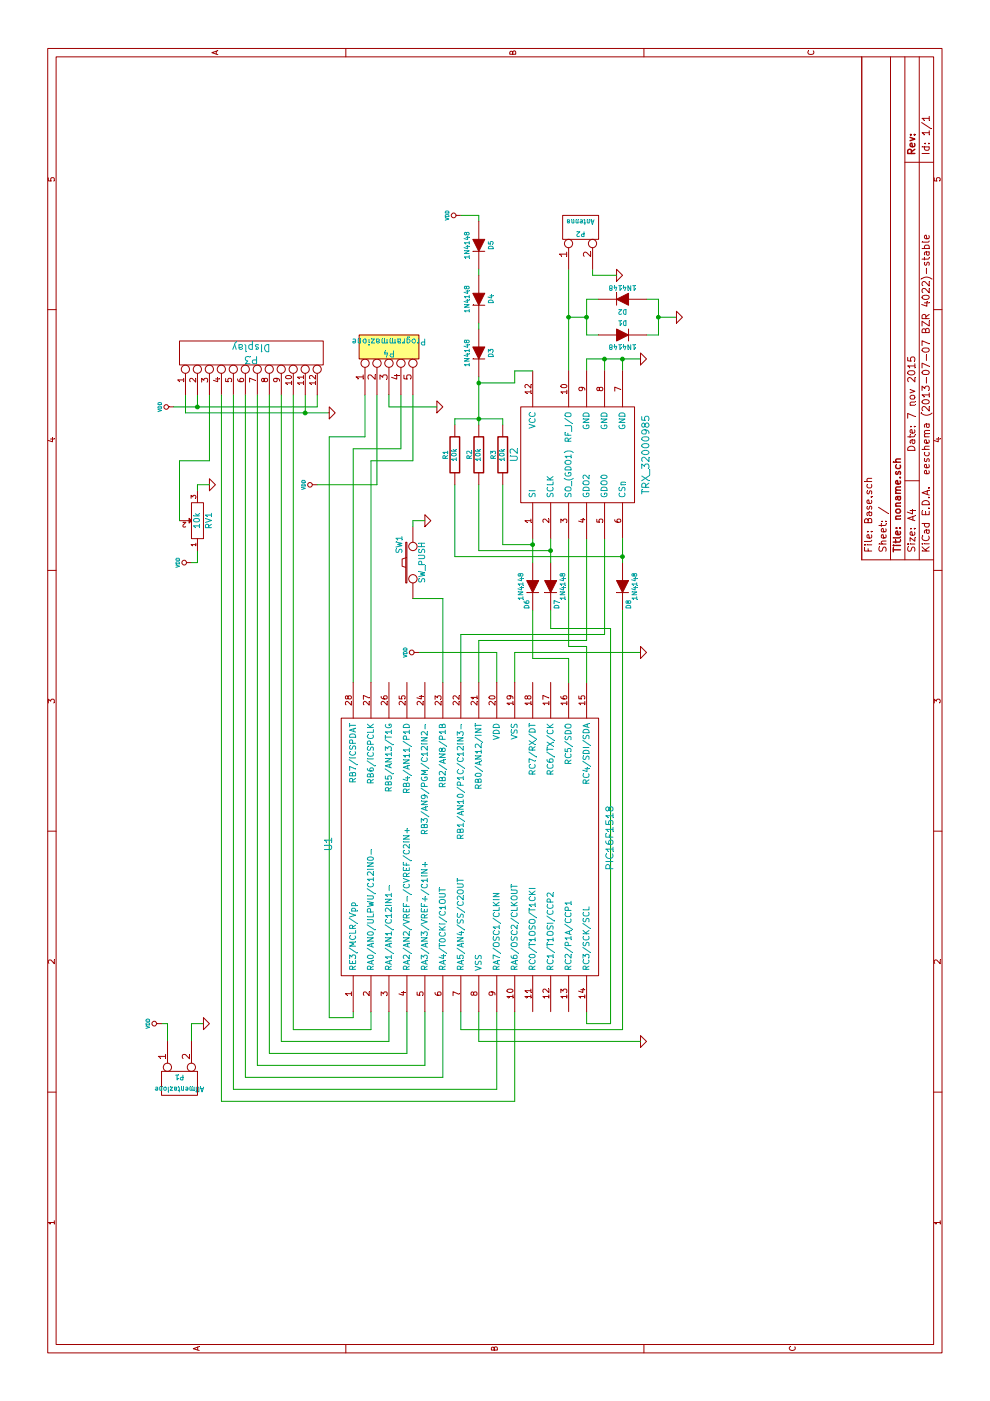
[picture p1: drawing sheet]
EESchema Schematic File Version 2
LIBS:power
LIBS:device
LIBS:transistors
LIBS:conn
LIBS:linear
LIBS:regul
LIBS:74xx
LIBS:cmos4000
LIBS:adc-dac
LIBS:memory
LIBS:xilinx
LIBS:special
LIBS:microcontrollers
LIBS:dsp
LIBS:microchip
LIBS:analog_switches
LIBS:motorola
LIBS:texas
LIBS:intel
LIBS:audio
LIBS:interface
LIBS:digital-audio
LIBS:philips
LIBS:display
LIBS:cypress
LIBS:siliconi
LIBS:opto
LIBS:atmel
LIBS:contrib
LIBS:valves
LIBS:Base-cache
EELAYER 27 0
EELAYER END
$Descr A4 11693 8268
encoding utf-8
Sheet 1 1
Title "noname.sch"
Date "7 nov 2015"
Rev ""
Comp ""
Comment1 ""
Comment2 ""
Comment3 ""
Comment4 ""
$EndDescr
Connection ~ 8250 2550
Wire Wire Line
	8400 2550 8250 2550
Wire Wire Line
	8300 1650 8400 1650
Wire Wire Line
	7000 1650 7100 1650
Wire Wire Line
	6400 5050 7200 5050
Connection ~ 9050 4900
Wire Wire Line
	9400 4950 9450 4950
Wire Wire Line
	9200 4900 9200 5000
Wire Wire Line
	8900 4900 9200 4900
Wire Wire Line
	8900 4900 8900 5000
Wire Wire Line
	3150 1700 3150 1600
Wire Wire Line
	3150 1600 3000 1600
Connection ~ 8700 5200
Wire Wire Line
	8700 5200 8600 5200
Wire Wire Line
	8700 4900 8700 5350
Wire Wire Line
	8700 4900 8600 4900
Wire Wire Line
	6450 4600 6450 5100
Wire Wire Line
	6450 5100 3150 5100
Wire Wire Line
	3150 5100 3150 4900
Wire Wire Line
	3150 4900 3250 4900
Wire Wire Line
	3250 3850 3100 3850
Wire Wire Line
	3100 3850 3100 5200
Wire Wire Line
	6000 4300 6250 4300
Wire Wire Line
	6250 4300 6250 5350
Wire Wire Line
	8600 5050 8700 5050
Connection ~ 8700 5050
Wire Wire Line
	6000 4150 6250 4150
Wire Wire Line
	6350 4900 7200 4900
Wire Wire Line
	3000 1400 3150 1400
Wire Wire Line
	3150 1400 3150 1350
Wire Wire Line
	8600 4750 9450 4750
Wire Wire Line
	8900 5400 8900 5500
Wire Wire Line
	8900 5500 9200 5500
Wire Wire Line
	9200 5500 9200 5400
Wire Wire Line
	9050 5500 9050 5650
Connection ~ 9050 5500
Wire Wire Line
	7850 1750 8400 1750
Wire Wire Line
	8400 1550 8250 1550
Wire Wire Line
	8250 1550 8250 2750
Wire Wire Line
	6250 4150 6250 3500
Wire Wire Line
	8300 2650 8400 2650
Connection ~ 8300 1650
$Comp
L CONN_12 P3
U 1 1
P 8750 2100
F 0 "P3" V 8700 2100 60  0000 C CNN
F 1 "Display" V 8800 2100 60  0000 C CNN
F 2 "" H 8750 2100 60  0001 C CNN
F 3 "" H 8750 2100 60  0001 C CNN
	1    8750 2100
	1    0    0    -1  
$EndComp
$Comp
L POT RV1
U 1 1
P 7350 1650
F 0 "RV1" H 7350 1550 50  0000 C CNN
F 1 "10k" H 7350 1650 50  0000 C CNN
F 2 "" H 7350 1650 60  0001 C CNN
F 3 "" H 7350 1650 60  0001 C CNN
	1    7350 1650
	1    0    0    -1  
$EndComp
$Comp
L GND #PWR?
U 1 1
P 7650 1750
F 0 "#PWR?" H 7650 1750 30  0001 C CNN
F 1 "GND" H 7650 1680 30  0001 C CNN
F 2 "" H 7650 1750 60  0001 C CNN
F 3 "" H 7650 1750 60  0001 C CNN
	1    7650 1750
	1    0    0    -1  
$EndComp
$Comp
L VDD #PWR?
U 1 1
P 7000 1600
F 0 "#PWR?" H 7000 1700 30  0001 C CNN
F 1 "VDD" H 7000 1710 30  0000 C CNN
F 2 "" H 7000 1600 60  0001 C CNN
F 3 "" H 7000 1600 60  0001 C CNN
	1    7000 1600
	1    0    0    -1  
$EndComp
$Comp
L VDD #PWR?
U 1 1
P 8300 1450
F 0 "#PWR?" H 8300 1550 30  0001 C CNN
F 1 "VDD" H 8300 1560 30  0000 C CNN
F 2 "" H 8300 1450 60  0001 C CNN
F 3 "" H 8300 1450 60  0001 C CNN
	1    8300 1450
	1    0    0    -1  
$EndComp
$Comp
L GND #PWR?
U 1 1
P 8250 2750
F 0 "#PWR?" H 8250 2750 30  0001 C CNN
F 1 "GND" H 8250 2680 30  0001 C CNN
F 2 "" H 8250 2750 60  0001 C CNN
F 3 "" H 8250 2750 60  0001 C CNN
	1    8250 2750
	1    0    0    -1  
$EndComp
$Comp
L GND #PWR?
U 1 1
P 9050 5650
F 0 "#PWR?" H 9050 5650 30  0001 C CNN
F 1 "GND" H 9050 5580 30  0001 C CNN
F 2 "" H 9050 5650 60  0001 C CNN
F 3 "" H 9050 5650 60  0001 C CNN
	1    9050 5650
	1    0    0    -1  
$EndComp
$Comp
L DIODE D2
U 1 1
P 9200 5200
F 0 "D2" H 9200 5300 40  0000 C CNN
F 1 "1N4148" H 9200 5100 40  0000 C CNN
F 2 "" H 9200 5200 60  0001 C CNN
F 3 "" H 9200 5200 60  0001 C CNN
	1    9200 5200
	0    -1   -1   0   
$EndComp
$Comp
L DIODE D1
U 1 1
P 8900 5200
F 0 "D1" H 8900 5300 40  0000 C CNN
F 1 "1N4148" H 8900 5100 40  0000 C CNN
F 2 "" H 8900 5200 60  0001 C CNN
F 3 "" H 8900 5200 60  0001 C CNN
	1    8900 5200
	0    1    1    0   
$EndComp
$Comp
L CONN_2 P2
U 1 1
P 9800 4850
F 0 "P2" V 9750 4850 40  0000 C CNN
F 1 "Antenna" V 9850 4850 40  0000 C CNN
F 2 "" H 9800 4850 60  0001 C CNN
F 3 "" H 9800 4850 60  0001 C CNN
	1    9800 4850
	1    0    0    -1  
$EndComp
$Comp
L GND #PWR?
U 1 1
P 3150 1700
F 0 "#PWR?" H 3150 1700 30  0001 C CNN
F 1 "GND" H 3150 1630 30  0001 C CNN
F 2 "" H 3150 1700 60  0001 C CNN
F 3 "" H 3150 1700 60  0001 C CNN
	1    3150 1700
	1    0    0    -1  
$EndComp
$Comp
L VDD #PWR?
U 1 1
P 3150 1350
F 0 "#PWR?" H 3150 1450 30  0001 C CNN
F 1 "VDD" H 3150 1460 30  0000 C CNN
F 2 "" H 3150 1350 60  0001 C CNN
F 3 "" H 3150 1350 60  0001 C CNN
	1    3150 1350
	1    0    0    -1  
$EndComp
$Comp
L CONN_2 P1
U 1 1
P 2650 1500
F 0 "P1" V 2600 1500 40  0000 C CNN
F 1 "Alimentazione" V 2700 1500 40  0000 C CNN
F 2 "" H 2650 1500 60  0001 C CNN
F 3 "" H 2650 1500 60  0001 C CNN
	1    2650 1500
	-1   0    0    -1  
$EndComp
$Comp
L GND #PWR?
U 1 1
P 7350 3550
F 0 "#PWR?" H 7350 3550 30  0001 C CNN
F 1 "GND" H 7350 3480 30  0001 C CNN
F 2 "" H 7350 3550 60  0001 C CNN
F 3 "" H 7350 3550 60  0001 C CNN
	1    7350 3550
	1    0    0    -1  
$EndComp
$Comp
L SW_PUSH SW1
U 1 1
P 7000 3450
F 0 "SW1" H 7150 3560 50  0000 C CNN
F 1 "SW_PUSH" H 7000 3370 50  0000 C CNN
F 2 "" H 7000 3450 60  0001 C CNN
F 3 "" H 7000 3450 60  0001 C CNN
	1    7000 3450
	1    0    0    -1  
$EndComp
$Comp
L VDD #PWR?
U 1 1
P 6250 3500
F 0 "#PWR?" H 6250 3600 30  0001 C CNN
F 1 "VDD" H 6250 3610 30  0000 C CNN
F 2 "" H 6250 3500 60  0001 C CNN
F 3 "" H 6250 3500 60  0001 C CNN
	1    6250 3500
	1    0    0    -1  
$EndComp
$Comp
L GND #PWR?
U 1 1
P 8700 5350
F 0 "#PWR?" H 8700 5350 30  0001 C CNN
F 1 "GND" H 8700 5280 30  0001 C CNN
F 2 "" H 8700 5350 60  0001 C CNN
F 3 "" H 8700 5350 60  0001 C CNN
	1    8700 5350
	1    0    0    -1  
$EndComp
$Comp
L GND #PWR?
U 1 1
P 6250 5350
F 0 "#PWR?" H 6250 5350 30  0001 C CNN
F 1 "GND" H 6250 5280 30  0001 C CNN
F 2 "" H 6250 5350 60  0001 C CNN
F 3 "" H 6250 5350 60  0001 C CNN
	1    6250 5350
	1    0    0    -1  
$EndComp
$Comp
L GND #PWR?
U 1 1
P 9400 5150
F 0 "#PWR?" H 9400 5150 30  0001 C CNN
F 1 "GND" H 9400 5080 30  0001 C CNN
F 2 "" H 9400 5150 60  0001 C CNN
F 3 "" H 9400 5150 60  0001 C CNN
	1    9400 5150
	1    0    0    -1  
$EndComp
Wire Wire Line
	9400 4950 9400 5150
Wire Wire Line
	2500 1850 8400 1850
Wire Wire Line
	2500 4300 3250 4300
Wire Wire Line
	2600 4150 3250 4150
Wire Wire Line
	2600 1950 8400 1950
Wire Wire Line
	2700 2050 8400 2050
Wire Wire Line
	2700 3700 3250 3700
Wire Wire Line
	2800 3550 3250 3550
Wire Wire Line
	2800 2150 8400 2150
Wire Wire Line
	2900 2250 8400 2250
Wire Wire Line
	2900 3400 3250 3400
Wire Wire Line
	3000 3250 3250 3250
Wire Wire Line
	3000 2350 8400 2350
Wire Wire Line
	3100 2450 8400 2450
Wire Wire Line
	3100 3100 3250 3100
Wire Wire Line
	3100 2450 3100 3100
Wire Wire Line
	3000 2350 3000 3250
Wire Wire Line
	2900 3400 2900 2250
Wire Wire Line
	2800 2150 2800 3550
Wire Wire Line
	2700 2050 2700 3700
Wire Wire Line
	2600 1950 2600 4150
Wire Wire Line
	2500 4300 2500 1850
$Comp
L GND #PWR?
U 1 1
P 3000 5350
F 0 "#PWR?" H 3000 5350 30  0001 C CNN
F 1 "GND" H 3000 5280 30  0001 C CNN
F 2 "" H 3000 5350 60  0001 C CNN
F 3 "" H 3000 5350 60  0001 C CNN
	1    3000 5350
	1    0    0    -1  
$EndComp
Wire Wire Line
	3000 5350 3000 4000
Wire Wire Line
	3000 4000 3250 4000
Wire Wire Line
	8400 3050 8050 3050
Wire Wire Line
	3200 2950 3250 2950
Wire Wire Line
	8400 3350 7950 3350
Wire Wire Line
	7950 3350 7950 2950
Wire Wire Line
	7950 2950 6000 2950
Wire Wire Line
	6000 3100 7850 3100
Wire Wire Line
	7850 3100 7850 3450
Wire Wire Line
	7850 3450 8400 3450
$Comp
L CONN_5 P4
U 1 1
P 8800 3250
F 0 "P4" V 8750 3250 50  0000 C CNN
F 1 "Programmazione" V 8850 3250 50  0000 C CNN
F 2 "" H 8800 3250 60  0000 C CNN
F 3 "" H 8800 3250 60  0000 C CNN
	1    8800 3250
	1    0    0    -1  
$EndComp
$Comp
L VDD #PWR?
U 1 1
P 7650 2650
F 0 "#PWR?" H 7650 2750 30  0001 C CNN
F 1 "VDD" H 7650 2760 30  0000 C CNN
F 2 "" H 7650 2650 60  0001 C CNN
F 3 "" H 7650 2650 60  0001 C CNN
	1    7650 2650
	1    0    0    -1  
$EndComp
Wire Wire Line
	7650 3150 8400 3150
Wire Wire Line
	7650 3150 7650 2650
Wire Wire Line
	8050 3050 8050 2750
Wire Wire Line
	8050 2750 3200 2750
Wire Wire Line
	3200 2750 3200 2950
$Comp
L GND #PWR?
U 1 1
P 8300 3650
F 0 "#PWR?" H 8300 3650 30  0001 C CNN
F 1 "GND" H 8300 3580 30  0001 C CNN
F 2 "" H 8300 3650 60  0001 C CNN
F 3 "" H 8300 3650 60  0001 C CNN
	1    8300 3650
	1    0    0    -1  
$EndComp
Wire Wire Line
	8300 3650 8300 3250
Wire Wire Line
	8300 3250 8400 3250
$Comp
L PIC16F1518 U1
U 1 1
P 4700 5150
F 0 "U1" H 4650 7550 60  0000 C CNN
F 1 "PIC16F1518" H 4700 5200 60  0000 C CNN
F 2 "~" H 4650 7550 60  0000 C CNN
F 3 "~" H 4650 7550 60  0000 C CNN
	1    4700 5150
	1    0    0    -1  
$EndComp
$Comp
L TRX_32000985 U2
U 1 1
P 7900 5400
F 0 "U2" H 7900 6500 60  0000 C CNN
F 1 "TRX_32000985" H 7900 5400 60  0000 C CNN
F 2 "~" H 7900 5400 60  0000 C CNN
F 3 "~" H 7900 5400 60  0000 C CNN
	1    7900 5400
	1    0    0    -1  
$EndComp
Wire Wire Line
	7200 4750 6300 4750
Wire Wire Line
	6300 4750 6300 4900
Wire Wire Line
	6300 4900 6000 4900
Wire Wire Line
	6200 4450 6200 4750
Wire Wire Line
	6200 4750 6000 4750
$Comp
L VDD #PWR?
U 1 1
P 9900 3850
F 0 "#PWR?" H 9900 3950 30  0001 C CNN
F 1 "VDD" H 9900 3960 30  0000 C CNN
F 2 "" H 9900 3850 60  0001 C CNN
F 3 "" H 9900 3850 60  0001 C CNN
	1    9900 3850
	1    0    0    -1  
$EndComp
Wire Wire Line
	9900 3850 9900 4000
Wire Wire Line
	9900 4000 9850 4000
$Comp
L R R2
U 1 1
P 7900 4000
F 0 "R2" V 7980 4000 40  0000 C CNN
F 1 "10k" V 7907 4001 40  0000 C CNN
F 2 "~" V 7830 4000 30  0000 C CNN
F 3 "~" H 7900 4000 30  0000 C CNN
	1    7900 4000
	0    -1   -1   0   
$EndComp
$Comp
L R R1
U 1 1
P 7900 3800
F 0 "R1" V 7980 3800 40  0000 C CNN
F 1 "10k" V 7907 3801 40  0000 C CNN
F 2 "~" V 7830 3800 30  0000 C CNN
F 3 "~" H 7900 3800 30  0000 C CNN
	1    7900 3800
	0    -1   -1   0   
$EndComp
$Comp
L R R3
U 1 1
P 7900 4200
F 0 "R3" V 7980 4200 40  0000 C CNN
F 1 "10k" V 7907 4201 40  0000 C CNN
F 2 "~" V 7830 4200 30  0000 C CNN
F 3 "~" H 7900 4200 30  0000 C CNN
	1    7900 4200
	0    -1   -1   0   
$EndComp
Wire Wire Line
	6700 3700 6000 3700
Wire Wire Line
	6700 3700 6700 3450
Wire Wire Line
	7300 3450 7350 3450
Wire Wire Line
	7350 3450 7350 3550
Wire Wire Line
	8150 3800 8200 3800
Wire Wire Line
	8200 3800 8200 4200
Wire Wire Line
	8200 4200 8150 4200
Connection ~ 8200 4000
$Comp
L DIODE D5
U 1 1
P 9650 4000
F 0 "D5" H 9650 4100 40  0000 C CNN
F 1 "1N4148" H 9650 3900 40  0000 C CNN
F 2 "~" H 9650 4000 60  0000 C CNN
F 3 "~" H 9650 4000 60  0000 C CNN
	1    9650 4000
	-1   0    0    1   
$EndComp
$Comp
L DIODE D4
U 1 1
P 9200 4000
F 0 "D4" H 9200 4100 40  0000 C CNN
F 1 "1N4148" H 9200 3900 40  0000 C CNN
F 2 "~" H 9200 4000 60  0000 C CNN
F 3 "~" H 9200 4000 60  0000 C CNN
	1    9200 4000
	-1   0    0    1   
$EndComp
Wire Wire Line
	9050 4900 9050 4750
Connection ~ 9050 4750
Wire Wire Line
	7650 4200 7150 4200
Wire Wire Line
	7150 4200 7150 4450
Connection ~ 7150 4450
Wire Wire Line
	7650 4000 7100 4000
Wire Wire Line
	7100 4000 7100 4600
Connection ~ 7100 4600
Wire Wire Line
	7650 3800 7050 3800
Wire Wire Line
	7050 3800 7050 5200
Connection ~ 7050 5200
$Comp
L DIODE D3
U 1 1
P 8750 4000
F 0 "D3" H 8750 4100 40  0000 C CNN
F 1 "1N4148" H 8750 3900 40  0000 C CNN
F 2 "~" H 8750 4000 60  0000 C CNN
F 3 "~" H 8750 4000 60  0000 C CNN
	1    8750 4000
	-1   0    0    1   
$EndComp
Wire Wire Line
	8150 4000 8550 4000
Wire Wire Line
	8500 4000 8500 4300
Wire Wire Line
	8500 4300 8600 4300
Wire Wire Line
	8600 4300 8600 4450
Connection ~ 8500 4000
Wire Wire Line
	8950 4000 9000 4000
Wire Wire Line
	9400 4000 9450 4000
Wire Wire Line
	6000 4000 6350 4000
Wire Wire Line
	6350 4000 6350 4900
Wire Wire Line
	6000 3850 6400 3850
Wire Wire Line
	6400 3850 6400 5050
$Comp
L DIODE D6
U 1 1
P 6800 4450
F 0 "D6" H 6950 4400 40  0000 C CNN
F 1 "1N4148" H 6800 4350 40  0000 C CNN
F 2 "~" H 6800 4450 60  0000 C CNN
F 3 "~" H 6800 4450 60  0000 C CNN
	1    6800 4450
	-1   0    0    1   
$EndComp
Wire Wire Line
	7200 4450 7000 4450
Wire Wire Line
	6600 4450 6200 4450
$Comp
L DIODE D7
U 1 1
P 6800 4600
F 0 "D7" H 6950 4650 40  0000 C CNN
F 1 "1N4148" H 6800 4700 40  0000 C CNN
F 2 "~" H 6800 4600 60  0000 C CNN
F 3 "~" H 6800 4600 60  0000 C CNN
	1    6800 4600
	-1   0    0    1   
$EndComp
Wire Wire Line
	6450 4600 6600 4600
Wire Wire Line
	7000 4600 7200 4600
$Comp
L DIODE D8
U 1 1
P 6800 5200
F 0 "D8" H 6950 5250 40  0000 C CNN
F 1 "1N4148" H 6800 5300 40  0000 C CNN
F 2 "~" H 6800 5200 60  0000 C CNN
F 3 "~" H 6800 5200 60  0000 C CNN
	1    6800 5200
	-1   0    0    1   
$EndComp
Wire Wire Line
	7000 5200 7200 5200
Wire Wire Line
	3100 5200 6600 5200
Wire Wire Line
	7600 1650 7650 1650
Wire Wire Line
	7650 1650 7650 1750
Wire Wire Line
	7000 1650 7000 1600
Wire Wire Line
	7350 1500 7850 1500
Wire Wire Line
	7850 1500 7850 1750
Wire Wire Line
	8300 1450 8300 2650
$EndSCHEMATC
